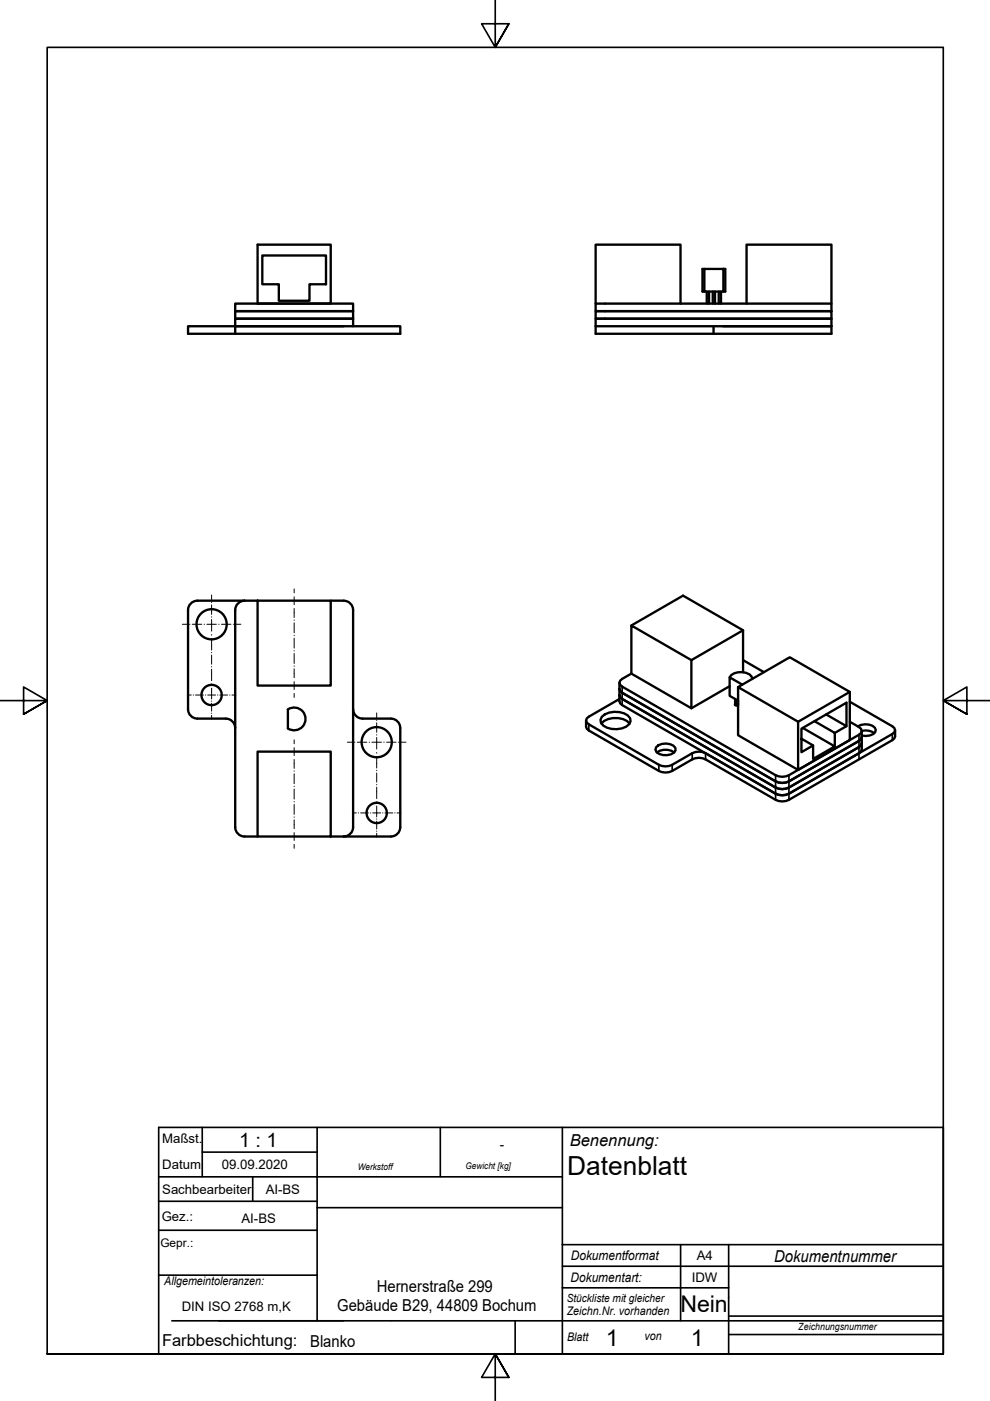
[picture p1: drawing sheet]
<svg xmlns="http://www.w3.org/2000/svg" width="210mm" height="297mm" viewBox="0 0 210 297" stroke-linecap="round" stroke-linejoin="round" font-family="sans-serif">
<!-- layer: Sichtbare Kanten(DIN) -->
<g fill="none" stroke="#000" stroke-width=".5">
<path d="M54.6 51.9h15.5v12.5h-15.5zM55.6 54.2h13.5v6.1h-3.5v3.5h-6.5v-3.5h-3.5zM149.3 57h4.1v4.8h-4.1zM149.3 57h-.4v4.8h.4M153.4 57h.4v4.8h-.4M39.9 69.2h45v1.6h-45zM49.9 64.4h25v1.6h-25zM49.9 66h25v1.6h-25zM49.9 69.2h23M49.9 69.2v-1.6h25v1.6M49.9 69.2v1.6M126.3 64.4h50v1.6h-50z"/>
<path d="M126.3 69.2v1.6h50v-1.6M126.3 69.2h50M126.3 64.4v-12.5h18v12.5M128.3 66h-2v1.6h2M128.3 66h48v1.6h-48M128.3 67.6h-2v1.6M128.3 67.6h48v1.6M149.8 61.8v2.6M150.3 61.8v2.6M151.1 61.8v2.6M151.3 69.2v1.6M151.6 61.8v2.6"/>
<path d="M152.4 61.8v2.6M152.9 61.8v2.6M153.3 69.2h23M158.3 64.4v-12.5h18v12.5M51.9 127.4a2 2 0 0 0-2 2v46a2 2 0 0 0 2 2M54.6 127.4h-12.7a2 2 0 0 0-2 2v21a2 2 0 0 0 2 2h6a2 2 0 0 1 2 2M54.6 127.4h15.5v18h-15.5zM70.1 127.4h2.8a2 2 0 0 1 2 2v46a2 2 0 0 1-2 2M133.9 132.6l10.9-6.3 12.7 7.3v8.9M146.6 140l-12.7-7.4v10.2M157.5 133.6l-10.9 6.4v10.2l-12.7-7.4M157.5 140l4.5 2.5"/>
<path d="M54.6 159.4h15.5v18h-15.5zM61 150.4a2.42 2.42 0 0 1 3.8 2 2.42 2.42 0 0 1-3.8 2M61 150.4v4M74.9 150.4a2.01 2.01 0 0 0 2 2h6a2.01 2.01 0 0 1 2 2v21a2 2 0 0 1-2 2h-12.8M124.3 152.8v1.3l.1 .4 .4 .4 14.9 8.6a3.1 3.1 0 0 0 2.8 0l4.3-2.5a3.1 3.1 0 0 1 2.8 0l14.8 8.6a3.1 3.1 0 0 0 2.9 0l21.9-12.7 .4-.3 .2-.5v-1.3M127.5 153.4a4.3 4.3 0 0 1 6 0M127.6 152a4.6 4.6 0 0 1 5.5-.3l.5 .6a1.77 1.77 0 0 1-1.7 2.1 4.2 4.2 0 0 1-4.5-1.2l-.1-.6zM131.3 146.1l.2 .4 .4 .4 32.5 18.8a3.1 3.1 0 0 0 2.9 0l14.8-8.6 .5-.4 .1-.4M131.3 147.4l.2 .4 .4 .4 32.5 18.8a3.1 3.1 0 0 0 2.9 0l14.8-8.6 .5-.4 .1-.4M131.3 144.8v3.9l.2 .4 .4 .4 32.5 18.8M131.3 148.2l-6.5 3.7-.4 .4-.1 .5 .1 .4 15.3 8.9a3.1 3.1 0 0 0 2.8 0l4.3-2.4a3.1 3.1 0 0 1 2.8 0l14.8 8.6M133.9 142.8l-2.4 1.5-.2 .5 .2 .4 .4 .4 32.5 18.8a3.1 3.1 0 0 0 2.9 0l15.3-9 .1-.4-.1-.5-2.4-1.5"/>
<path d="M139.1 158.4a2.86 2.86 0 0 1 4.1 .2v.5a2.81 2.81 0 0 1-4 .4l-.2-.6zM139.3 159.5a3.1 3.1 0 0 1 3.6 0M154.7 143.6a3.1 3.1 0 0 1 4.7-.2l.1 .5M154.7 145.5l-8.1 4.7M155.9 148.2v1.3M156.2 148.4v1.2M156.5 149.2v.1M156.5 145.7v10.2l12.7 7.3v-10.2l-12.7-7.3 10.9-6.3 12.8 7.3v10.2l-11 6.3M157.4 145.2l-2.7-1.6v3.9l1.8 1.1v.9h-.5l-.2-.1 .1-.2M170.2 154.3l6.8 4-4.6 2.6v-2.9M172.7 152.9l4.3 2.5v2.9M175.2 151.5l4.3 2.5-2.5 1.4"/>
<path d="M179.5 154v-5l-9.6 5.5v5l2.5-1.5-2.5-1.4M180.2 148.8l9 5.2 .4 .4 .2 .4-.2 .4-22.3 13.1M180.2 146.7l-11 6.3M181.9 154a3.1 3.1 0 0 1 3.6 .3l.2 .5a1.83 1.83 0 0 1-2.2 1.2l-.8-.1M185.4 155.5a3.1 3.1 0 0 0-2.7-.5v3.9l-.1 .4-15.3 9M51.9 177.4h2.7M164.4 168.3a3.2 3.2 0 0 0 2.9 0"/>
<circle cx="44.9" cy="132.4" r="3.2"/>
<circle cx="44.9" cy="147.4" r="2.15"/>
<circle cx="79.9" cy="157.4" r="3.2"/>
<circle cx="79.9" cy="172.4" r="2.15"/>
</g>
<!-- layer: Sichtbare tangentiale Kanten(DIN) -->
<path d="M124.8 153.6v1.3M131.9 145.6v3.9M146.8 159.7v1.3M149.6 159.7v1.3M182.1 155.8v5.2M189.2 155.6v1.3M139.7 162.1v1.4M142.5 162.1v1.4M164.4 164.4v5.2M167.3 164.4v5.2" fill="none" stroke="#000" stroke-width=".35"/>
<!-- layer: Rahmen_0 -->
<path d="M105 0v10l-2.9-5h5.8l-2.9 5 2.9-5M0 148.5h10l-5-2.9v5.8l5-2.9-5 2.9M210 148.5h-10l5-2.9v5.8l-5-2.9 5 2.9M10 287v-277h190v277h-190h190M107.9 292l-2.9-5 2.9 5h-5.8l2.9-5v10" fill="none" stroke="#000" stroke-width=".35"/>
<!-- layer: Skizziergeometrie(DIN) -->
<g fill="none" stroke="#000" stroke-width=".35">
<path d="M42.9 239v10.5M67.2 239h-33.6v31.4M93.4 239v10.5M119.2 239v48M33.6 249.5h33.6v6.5M33.6 254.7h33.6M42.9 244.3h24.3M53.6 249.5v5.2M119.2 249.5h-52v-10.5h132.8v48h-166.4v-16.6M119.2 256h-52v14.4M33.6 260.8h33.6M33.6 270.4h33.6"/>
<path d="M67.2 270.4v9.6M119.2 263.9h80.7M119.2 268.5h80.7M119.2 273h35.3M144.3 263.9v16.1M154.5 279h45.5M154.5 263.9v23.1M36.4 280h46.4M82.9 280h117.1M109.2 280v7M154.5 282.9h45.5"/>
</g>
<!-- layer: Mittelpunktmarkierung(DIN) -->
<g fill="none" stroke="#000" stroke-width=".21">
<path d="M38.7 132.4h1M40.2 132.4h.1M40.8 132.4h2M43.3 132.4h.1M43.9 132.4h2M46.4 132.4h.1M47 132.4h2M49.5 132.4h.1M50.1 132.4h1M39.7 147.4h.9M41 147.4h.1M41.5 147.4h1.6"/>
<path d="M43.5 147.4h.1M44 147.4h1.7M46.1 147.4h.1M46.6 147.4h1.7M48.7 147.4h.1M49.2 147.4h.8M73.7 157.4h1M75.2 157.4h.1M75.8 157.4h2M78.3 157.4h.1M78.9 157.4h2M81.4 157.4h.1"/>
<path d="M82 157.4h2M84.5 157.4h.1M85.1 157.4h1M74.7 172.4h.9M76 172.4h.1M76.5 172.4h1.6M78.5 172.4h.1M79 172.4h1.7M81.1 172.4h.1M81.6 172.4h1.7M83.7 172.4h.1M84.2 172.4h.8"/>
</g>
<!-- layer: Mittellinie(DIN) -->
<g fill="none" stroke="#000" stroke-width=".21">
<path d="M44.9 126.2v1M44.9 127.7h.1M44.9 128.3v2M44.9 130.8h.1M44.9 131.4v2.4M44.9 134.5v.2M44.9 135.4v2.4M44.9 138.3v.1M44.9 138.9v1.9M62.4 124.9v.8M62.4 126.5v1.7M62.4 129v1.9"/>
<path d="M62.4 131.4v.1M62.4 132.1v2.1M62.4 134.7v.1M62.4 135.3v2.1M62.4 137.9v.1M62.4 138.6v2.1M44.9 141.3v.1M44.9 141.9v2.4M44.9 145v.2M44.9 145.9v2.3M44.9 148.6v.1M44.9 149.1v1.7"/>
<path d="M44.9 151.2v.1M44.9 151.7v.8M62.4 141.2v.1M62.4 141.8v1.9M62.4 144.5v1.7M62.4 147v.9M62.4 156.9v.8M62.4 158.5v1.7M79.9 151.2v1M79.9 152.7v.1M79.9 153.3v2M79.9 155.8v.1"/>
<path d="M79.9 156.4v2.4M79.9 159.5v.2M62.4 161v1.9M62.4 163.4v.1M62.4 164.1v2.1M62.4 166.7v.1M62.4 167.3v2.1M62.4 169.9v.1M62.4 170.6v2.1M62.4 173.2v.1M62.4 173.8v1.9M62.4 176.5v1.7"/>
<path d="M62.4 179v.9M79.9 160.4v2.4M79.9 163.3v.1M79.9 163.9v1.9M79.9 166.3v.1M79.9 166.9v2.4M79.9 170v.2M79.9 170.9v2.3M79.9 173.6v.1M79.9 174.1v1.7M79.9 176.2v.1M79.9 176.7v.8"/>
</g>
<text font-size="5.6" x="120.3" y="249.2">Datenblatt</text>
<g font-size="4.9">
<text x="144.3" y="278.3">Nein</text>
<text x="128.5" y="285.3">1</text>
<text x="146.5" y="285.3">1</text>
</g>
<text font-size="4.2" x="50.7" y="243.3">1 : 1</text>
<g font-size="3.5">
<text x="120.8" y="242.9">Benennung:</text>
<text x="164.2" y="267.6">Dokumentnummer</text>
<text x="79.9" y="273.9">Hernerstraße 299</text>
<text x="71.5" y="277.9">Gebäude B29, 44809 Bochum</text>
<text x="34.3" y="285.4">Farbbeschichtung:</text>
<text x="65.8" y="285.6">Blanko</text>
</g>
<g font-size="2.8">
<text x="34.4" y="242.3">Maßst.</text>
<text x="106" y="243.6">-</text>
<text x="34.4" y="247.9">Datum</text>
<text x="47" y="247.9">09.09.2020</text>
<text x="34.4" y="253.2">Sachbearbeiter</text>
<text x="56.3" y="253.2">AI-BS</text>
<text x="34.3" y="259">Gez.:</text>
<text x="51.2" y="259.3">AI-BS</text>
<text x="121" y="267.1">Dokumentformat</text>
<text x="147.7" y="267.2">A4</text>
<text x="121" y="271.8">Dokumentart:</text>
<text x="146.7" y="271.8">IDW</text>
<text x="38.5" y="277.9">DIN ISO 2768 m,K</text>
</g>
<g font-size="2.5">
<text x="34" y="264.4">Gepr.:</text>
<text x="34.8" y="272.4">Allgemeintoleranzen:</text>
<text x="120.2" y="278.8">Zeichn.Nr. vorhanden</text>
<text x="120.2" y="284.4">Blatt</text>
<text x="136.7" y="284.2">von</text>
</g>
<text font-size="2.4" x="120.2" y="276">Stückliste mit gleicher</text>
<text font-size="2.1" x="169.3" y="282">Zeichnungsnummer</text>
<g font-size="1.9">
<text x="75.8" y="248.1">Werkstoff</text>
<text x="98.7" y="248">Gewicht [kg]</text>
</g>
</svg>
